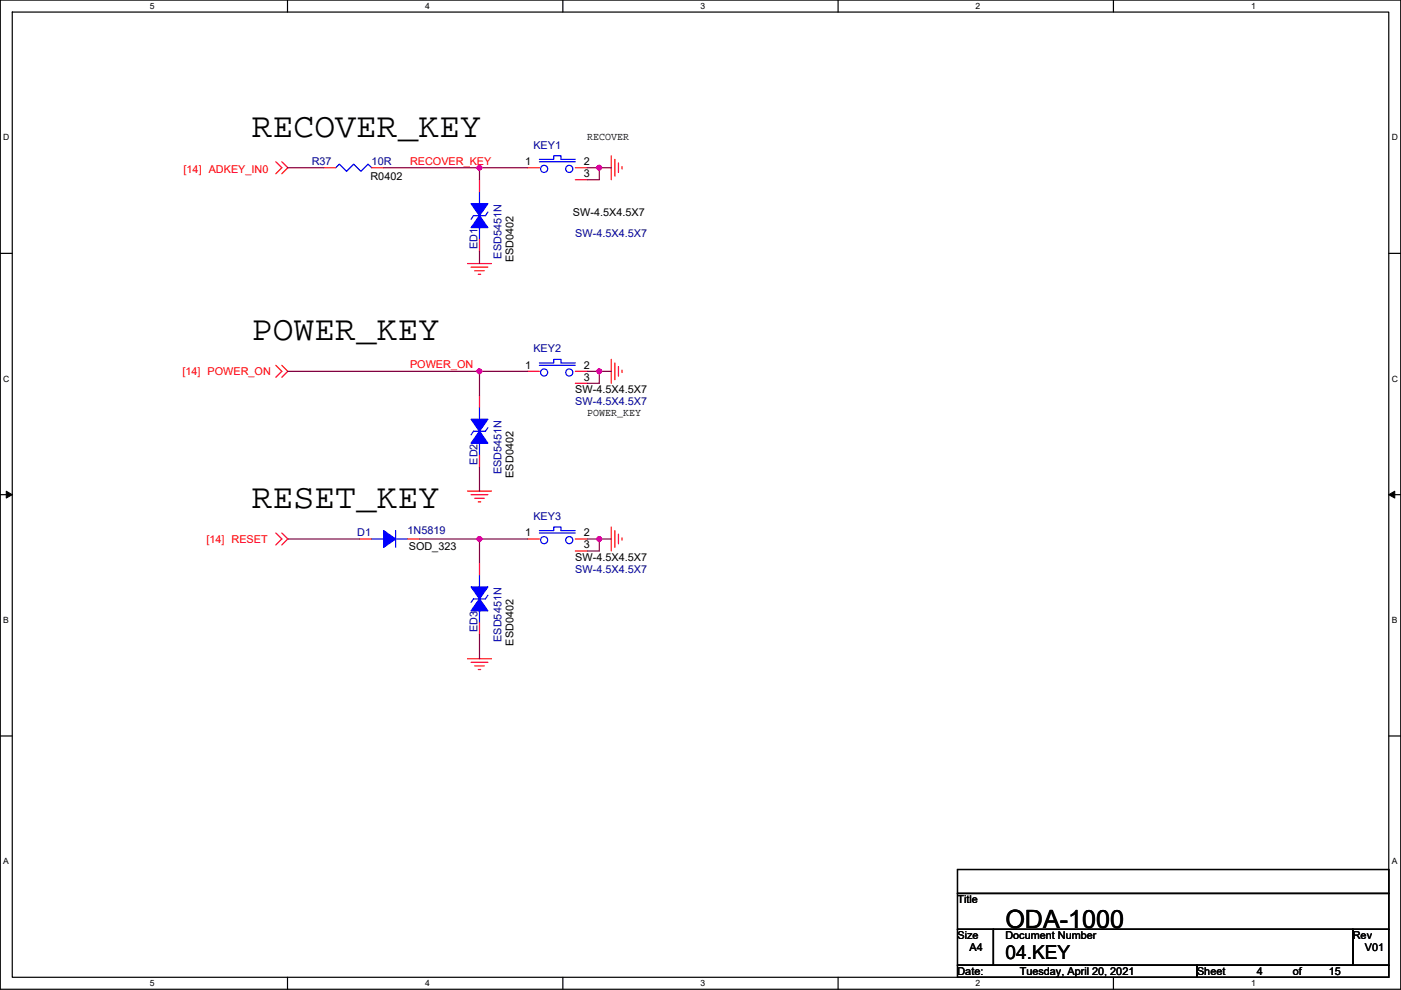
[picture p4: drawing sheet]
<svg xmlns="http://www.w3.org/2000/svg" width="297mm" height="210mm" viewBox="0 0 297 210" stroke-linecap="round" stroke-linejoin="round" font-family="sans-serif">
<path d="M.1 0h296.9v209.8h-296.9zM2.6 2.6h291.8v204.7h-291.8z" fill="none" stroke="#000" stroke-width=".25"/>
<g fill="#fff">
<path d="M31.8 .3h1v2h-1z"/>
<path d="M31.8 207.5h1v2.1h-1z"/>
</g>
<path d="M61 0v2.6M61 207.3v2.5" fill="none" stroke="#000" stroke-width=".25"/>
<g fill="#fff">
<path d="M90.1 .3h1v2h-1z"/>
<path d="M90.1 207.5h1v2.1h-1z"/>
</g>
<path d="M119.3 0v2.6M119.3 207.3v2.5" fill="none" stroke="#000" stroke-width=".25"/>
<g fill="#fff">
<path d="M148.5 .3h1v2h-1z"/>
<path d="M148.5 207.5h1v2.1h-1z"/>
</g>
<path d="M177.7 0v2.6M177.7 207.3v2.5" fill="none" stroke="#000" stroke-width=".25"/>
<g fill="#fff">
<path d="M206.9 .3h1v2h-1z"/>
<path d="M206.9 207.5h1v2.1h-1z"/>
</g>
<path d="M236.1 0v2.6M236.1 207.3v2.5" fill="none" stroke="#000" stroke-width=".25"/>
<g fill="#fff">
<path d="M265.2 .3h1v2h-1z"/>
<path d="M265.2 207.5h1v2.1h-1z"/>
<path d="M.7 28.2h1.3v2h-1.3z"/>
<path d="M295.1 28.2h1.3v2h-1.3z"/>
<path d="M.7 79.3h1.3v2.1h-1.3z"/>
<path d="M295.1 79.3h1.3v2.1h-1.3z"/>
</g>
<path d="M.1 53.7h2.5M294.4 53.7h2.6" fill="none" stroke="#000" stroke-width=".25"/>
<g fill="#fff">
<path d="M.7 130.5h1.2v2h-1.2z"/>
<path d="M295.1 130.5h1.2v2h-1.2z"/>
</g>
<path d="M.1 104.9h2.5M294.4 104.9h2.6" fill="none" stroke="#000" stroke-width=".25"/>
<path d="M1.3 104.2l1.3 .7-1.3 .7zM294.4 104.9l1.3-.7v1.4z" fill="#000" stroke="#000" stroke-width=".21"/>
<g fill="#fff">
<path d="M.7 181.7h1.2v2h-1.2z"/>
<path d="M295.1 181.7h1.2v2h-1.2z"/>
</g>
<path d="M.1 156.1h2.5M294.4 156.1h2.6M203 184.4h91.4v5.1h-91.4zM203 189.5h91.4v7.6h-91.4zM203 197.1h7.6v7.6h-7.6zM210.6 197.1h76.2v7.6h-76.2zM286.8 197.1h7.6v7.6h-7.6zM203 204.7h50.8v2.6h-50.8zM253.8 204.7h40.6v2.6h-40.6z" fill="none" stroke="#000" stroke-width=".25"/>
<g fill="none" stroke="#f00" stroke-width=".25">
<path d="M58.5 34.3l1.3 1.3-1.3 1.3M59.8 34.3l1.2 1.3-1.2 1.3M68.6 35.6h2.6M78.8 35.6h2.5M101.7 38.1v2.6M111.8 35.6h2.6M122 38.1h2.5M122 35.6h2.5M129.6 33v5.1M130.4 33.8v3.6M131.1 34.6v2M131.9 35.3v.5"/>
<path d="M99.1 55.9h5.1M99.9 56.7h3.5M100.6 57.4h2.1M101.4 58.2h.5M101.7 50.8v2.6M58.5 77.5l1.3 1.3-1.3 1.2M59.8 77.5l1.2 1.3-1.2 1.2M111.8 78.8h2.6M122 78.8h2.5M129.6 76.2v5.1M130.4 77v3.5M131.1 77.7v2.1"/>
<path d="M131.9 78.5v.5M101.7 83.8v2.6M101.7 96.5v2.6M122 81.3h2.5M58.5 113.1l1.3 1.2-1.3 1.3M59.8 113.1l1.2 1.2-1.2 1.3M76.3 114.3h2.5M86.4 114.3h2.6M99.1 104.2h5.1M99.9 104.9h3.5M100.6 105.7h2.1M101.4 106.4h.5"/>
<path d="M101.7 119.4v2.5M111.8 114.3h2.6M122 116.9h2.5M122 114.3h2.5M129.6 111.8v5.1M130.4 112.5v3.6M131.1 113.3v2M131.9 114.1v.5M99.1 139.7h5.1M101.7 132.1v2.5M99.9 140.5h3.5M100.6 141.2h2.1"/>
<path d="M101.4 142h.5"/>
</g>
<g fill="none" stroke="#00f" stroke-width=".25">
<path d="M71.2 35.6l.7-.8 1.6 1.5 1.5-1.5 1.5 1.5 1.5-1.5 .8 .8M71.2 35.6h.1M78.8 35.6h.1M114.4 33.8h3v-.8h1.5v.8h3.1M114.4 34.3h7.6M101.7 40.7v2.5M101.7 48.3v2.5M103.4 45l-.5 .7h-2.5l-.5 .8M114.4 77h3v-.8h1.5v.8h3.1M114.4 77.5h7.6M101.7 86.4v2.5M101.7 94v2.5"/>
<path d="M103.4 90.7l-.5 .8h-2.5l-.5 .7M78.8 114.3h2.5M83.9 112.5v3.6M83.9 114.3h2.5M114.4 112.5h3v-.7h1.5v.7h3.1M114.4 113.1h7.6M101.7 121.9v2.6M101.7 129.6v2.5M103.4 126.3l-.5 .7h-2.5l-.5 .8"/>
<circle cx="115.4" cy="35.8" r=".76"/>
<circle cx="120.7" cy="35.8" r=".76"/>
<circle cx="115.4" cy="79" r=".76"/>
<circle cx="120.7" cy="79" r=".76"/>
<circle cx="115.4" cy="114.6" r=".76"/>
<circle cx="120.7" cy="114.6" r=".76"/>
</g>
<g fill="#00f" stroke="#00f" stroke-width=".25">
<path d="M99.9 88.9h3.5l-1.7 2.6z" fill-rule="evenodd"/>
<path d="M101.7 91.5l1.7 2.5h-3.5z" fill-rule="evenodd"/>
<path d="M99.9 43.2h3.5l-1.7 2.5z" fill-rule="evenodd"/>
<path d="M101.7 45.7l1.7 2.6h-3.5z" fill-rule="evenodd"/>
<path d="M99.9 124.5h3.5l-1.7 2.5z" fill-rule="evenodd"/>
<path d="M101.7 127l1.7 2.6h-3.5z" fill-rule="evenodd"/>
<path d="M81.3 112.5l2.6 1.8-2.6 1.8z" fill-rule="evenodd"/>
</g>
<g fill="none" stroke="#800040" stroke-width=".25">
<path d="M61 35.6h7.6M81.3 35.6h20.4M101.7 35.6h10.1M101.7 35.6v2.5M124.5 35.6h2.6M127.1 35.6v2.5h-2.6M127.1 35.6h2.5M101.7 53.4v2.5M61 78.8h40.7M101.7 78.8h10.1M101.7 78.8v5M124.5 78.8h2.6"/>
<path d="M127.1 78.8v2.5h-2.6M127.1 78.8h2.5M101.7 99.1v5.1M61 114.3h15.3M89 114.3h12.7M101.7 114.3h10.1M101.7 114.3v5.1M124.5 114.3h2.6M127.1 114.3v2.6h-2.6M127.1 114.3h2.5M101.7 134.6v5.1"/>
</g>
<g fill="#f0f" stroke="#f0f" stroke-width=".25">
<circle cx="101.6" cy="35.6" r=".5"/>
<circle cx="127" cy="35.6" r=".5"/>
<circle cx="101.6" cy="78.7" r=".5"/>
<circle cx="101.6" cy="114.3" r=".5"/>
<circle cx="127" cy="78.7" r=".5"/>
<circle cx="127" cy="114.3" r=".5"/>
</g>
<g font-size="7.4">
<text x="53.4" y="29">RECOVER_KEY</text>
<text x="53.4" y="72.2">POWER_KEY</text>
<text x="53.4" y="107.8">RESET_KEY</text>
</g>
<text font-size="5.3" x="213.2" y="196.8">ODA-1000</text>
<text font-size="4.1" x="213.2" y="203.3">04.KEY</text>
<g font-size="2.3">
<text x="124.5" y="29.8">RECOVER</text>
<text x="111.3" y="35.1">1</text>
<text x="123.8" y="35.1">2</text>
<text x="78.5" y="38.1">R0402</text>
<text x="123.8" y="37.6">3</text>
<text x="121.5" y="45.8">SW-4.5X4.5X7</text>
<text x="108.9" y="55.6" transform="rotate(-90 108.9 55.6)">ESD0402</text>
<text x="111.3" y="78.2">1</text>
<text x="122" y="83.4">SW-4.5X4.5X7</text>
<text x="123.8" y="80.8">3</text>
<text x="123.8" y="78.2">2</text>
<text x="124.5" y="88.2">POWER_KEY</text>
<text x="108.9" y="101.4" transform="rotate(-90 108.9 101.4)">ESD0402</text>
<text x="111.3" y="113.8">1</text>
<text x="123.8" y="113.8">2</text>
<text x="86.7" y="116.6">SOD_323</text>
<text x="122" y="118.9">SW-4.5X4.5X7</text>
<text x="123.8" y="116.3">3</text>
<text x="108.9" y="136.9" transform="rotate(-90 108.9 136.9)">ESD0402</text>
<text x="203" y="191.6">Title</text>
<text x="203" y="199.2">Size</text>
<text x="205.5" y="201.7">A4</text>
<text x="213.2" y="199.2">Document Number</text>
<text x="286.8" y="199.2">Rev</text>
<text x="289.4" y="201.7">V01</text>
<text x="203" y="206.8">Date:</text>
<text x="216.2" y="206.8">Tuesday, April 20, 2021</text>
<text x="253.8" y="206.8">Sheet</text>
<text x="266.5" y="206.8">4</text>
<text x="274.1" y="206.8">of</text>
<text x="281.7" y="206.8">15</text>
</g>
<g font-size="2.3" fill="#000080">
<text x="66.1" y="35.1">R37</text>
<text x="78.8" y="35.1">10R</text>
<text x="113.1" y="31.5">KEY1</text>
<text x="101.2" y="52.9" transform="rotate(-90 101.2 52.9)">ED1</text>
<text x="122" y="50.3">SW-4.5X4.5X7</text>
<text x="106.3" y="54.9" transform="rotate(-90 106.3 54.9)">ESD5451N</text>
<text x="113.1" y="74.7">KEY2</text>
<text x="122" y="85.9">SW-4.5X4.5X7</text>
<text x="101.2" y="98.6" transform="rotate(-90 101.2 98.6)">ED2</text>
<text x="106.3" y="100.6" transform="rotate(-90 106.3 100.6)">ESD5451N</text>
<text x="75.8" y="113.6">D1</text>
<text x="86.4" y="113.3">1N5819</text>
<text x="113.1" y="110.3">KEY3</text>
<text x="122" y="121.5">SW-4.5X4.5X7</text>
<text x="101.2" y="134.1" transform="rotate(-90 101.2 134.1)">ED3</text>
<text x="106.3" y="136.2" transform="rotate(-90 106.3 136.2)">ESD5451N</text>
</g>
<g font-size="2.3" fill="#f00">
<text x="86.9" y="35">RECOVER_KEY</text>
<text x="38.9" y="36.6">[14] ADKEY_IN0</text>
<text x="38.7" y="79.5">[14] POWER_ON</text>
<text x="86.9" y="78.1">POWER_ON</text>
<text x="43.7" y="115.1">[14] RESET</text>
</g>
<g font-size="1.8">
<text x="31.8" y="1.9">5</text>
<text x="90.1" y="1.9">4</text>
<text x="148.5" y="1.9">3</text>
<text x="206.9" y="1.9">2</text>
<text x="265.2" y="1.9">1</text>
<text x=".7" y="29.8">D</text>
<text x="295.1" y="29.8">D</text>
<text x=".7" y="81">C</text>
<text x="295.1" y="81">C</text>
<text x=".7" y="132.1">B</text>
<text x="295.1" y="132.1">B</text>
<text x=".7" y="183.3">A</text>
<text x="295.1" y="183.3">A</text>
<text x="31.8" y="209.2">5</text>
<text x="90.1" y="209.2">4</text>
<text x="148.5" y="209.2">3</text>
<text x="206.9" y="209.2">2</text>
<text x="265.2" y="209.2">1</text>
</g>
</svg>
